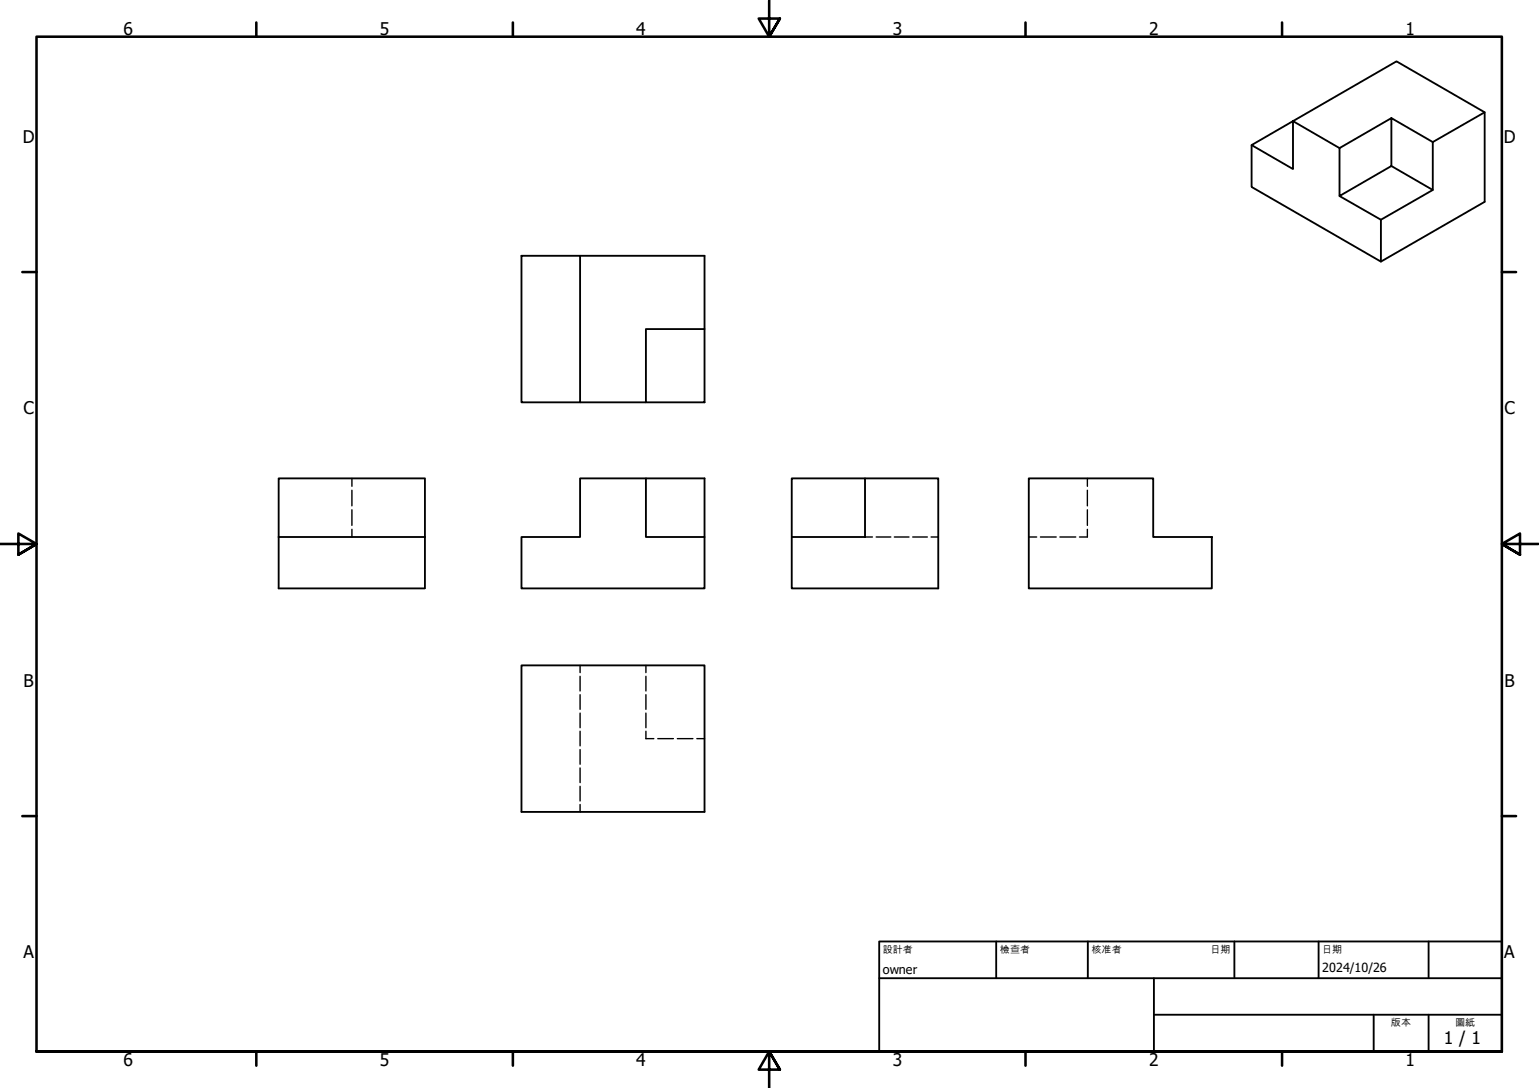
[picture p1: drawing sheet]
<svg xmlns="http://www.w3.org/2000/svg" width="420mm" height="297mm" viewBox="0 0 420 297" stroke-linecap="round" stroke-linejoin="round" font-family="sans-serif">
<g fill="none" stroke="#000" stroke-width=".51">
<path d="M341.7 39.6v11.4l35.3 20.4v-11.4M379.9 32.2v13.1l-14.2 8.2v-13.1l14.2-8.2 11.3 6.6M391.2 38.8v13.1M405.3 30.7l-14.1 8.1M365.7 40.4l-12.7-7.3-11.3 6.5 11.3 6.6v-13.1l28.3-16.4 24 14v24.4l-28.3 16.3M379.9 45.3l11.3 6.6-14.2 8.1-11.3-6.5M142.4 69.8h16v40h-16zM158.4 69.8h33.9v20M176.3 89.8h16v20h-16zM158.4 109.8h17.9M176.3 130.6v16h16v-16h-33.9v16h-16v14h49.9v-14M216.2 130.6h20v16h-20z"/>
<path d="M236.2 130.6h20v30h-40v-14M280.9 130.6h33.9v16h16v14h-49.9zM76.1 146.6v-16h39.9v16h-39.9v14h39.9v-14M142.4 181.7h49.9v40h-49.9z"/>
</g>
<g fill="none" stroke="#000" stroke-width=".38">
<path d="M96.1 130.6v2.2M96.1 133.8v4.3M96.1 139.2v4.2M296.9 130.6v2.2M296.9 133.8v4.3M296.9 139.2v4.2M96.1 144.5v2.1M236.2 146.6h2M239.2 146.6h4M244.2 146.6h4M249.2 146.6h4M254.2 146.6h2"/>
<path d="M280.9 146.6h2.1M284 146.6h4.4M289.4 146.6h4.3M296.9 144.5v2.1h-2.2M158.4 181.7v1.9M158.4 184.6v4M158.4 189.7v4M158.4 194.7v4M158.4 199.6v4M176.3 181.7v1.9M176.3 184.6v4M176.3 189.7v4"/>
<path d="M176.3 194.7v4M176.3 199.6v2.1h2.2M158.4 204.6v4M158.4 209.7v4M158.4 214.7v4M158.4 219.6v2.1M179.6 201.7h4.2M184.9 201.7h4.3M190.2 201.7h2.1"/>
</g>
<g fill="none" stroke="#000" stroke-width=".7">
<path d="M70 6.1v3.9M140 6.1v3.9M210 0v10l-2.9-4.9h5.8l-2.9 4.9 2.9-4.9M280 6.1v3.9M350 6.1v3.9M6.1 74.3h3.9M410 74.3h3.9M0 148.5h10l-5-2.8v5.7l5-2.9-5 2.9M420 148.5h-10l5-2.8v5.7l-5-2.9 5 2.9M6.1 222.8h3.9M410 222.8h3.9M10 287.1v-277.1h400v277.1h-400h400"/>
<path d="M70 287.1v3.8M140 287.1v3.8M212.9 292l-2.9-4.9 2.9 4.9h-5.8l2.9-4.9v9.9M280 287.1v3.8M350 287.1v3.8"/>
</g>
<path d="M240 257h170v30.1h-170zM272 257v10.1M297 257v10.1M337 257v10.1M360 257v10.1M390 257v10.1M240 267.1h170M315 277h95M315 267.1v20M375 277v10.1M390 277v10.1" fill="none" stroke="#000" stroke-width=".51"/>
<g font-size="4.8">
<text x="33.7" y="9.6">6</text>
<text x="103.7" y="9.6">5</text>
<text x="173.7" y="9.6">4</text>
<text x="243.7" y="9.6">3</text>
<text x="313.7" y="9.6">2</text>
<text x="383.7" y="9.6">1</text>
<text x="6.2" y="38.9">D</text>
<text x="410.5" y="38.9">D</text>
<text x="6.4" y="113.1">C</text>
<text x="410.7" y="113.1">C</text>
<text x="6.4" y="187.4">B</text>
<text x="410.7" y="187.4">B</text>
<text x="6.4" y="261.7">A</text>
<text x="410.7" y="261.7">A</text>
<text x="394.2" y="285">1 / 1</text>
<text x="33.7" y="290.9">6</text>
<text x="103.7" y="290.9">5</text>
<text x="173.7" y="290.9">4</text>
<text x="243.7" y="290.9">3</text>
<text x="313.7" y="290.9">2</text>
<text x="383.7" y="290.9">1</text>
</g>
<g font-size="3.4">
<text x="241" y="266">owner</text>
<text x="361" y="265.5">2024/10/26</text>
</g>
<g font-size="2.7">
<text x="241" y="260.1">設計者</text>
<text x="273" y="260.1">檢查者</text>
<text x="298" y="260.1">核准者</text>
<text x="330.5" y="260.1">日期</text>
<text x="361" y="260.1">日期</text>
<text x="379.7" y="280.1">版本</text>
<text x="397.3" y="280.1">圖紙</text>
</g>
</svg>
